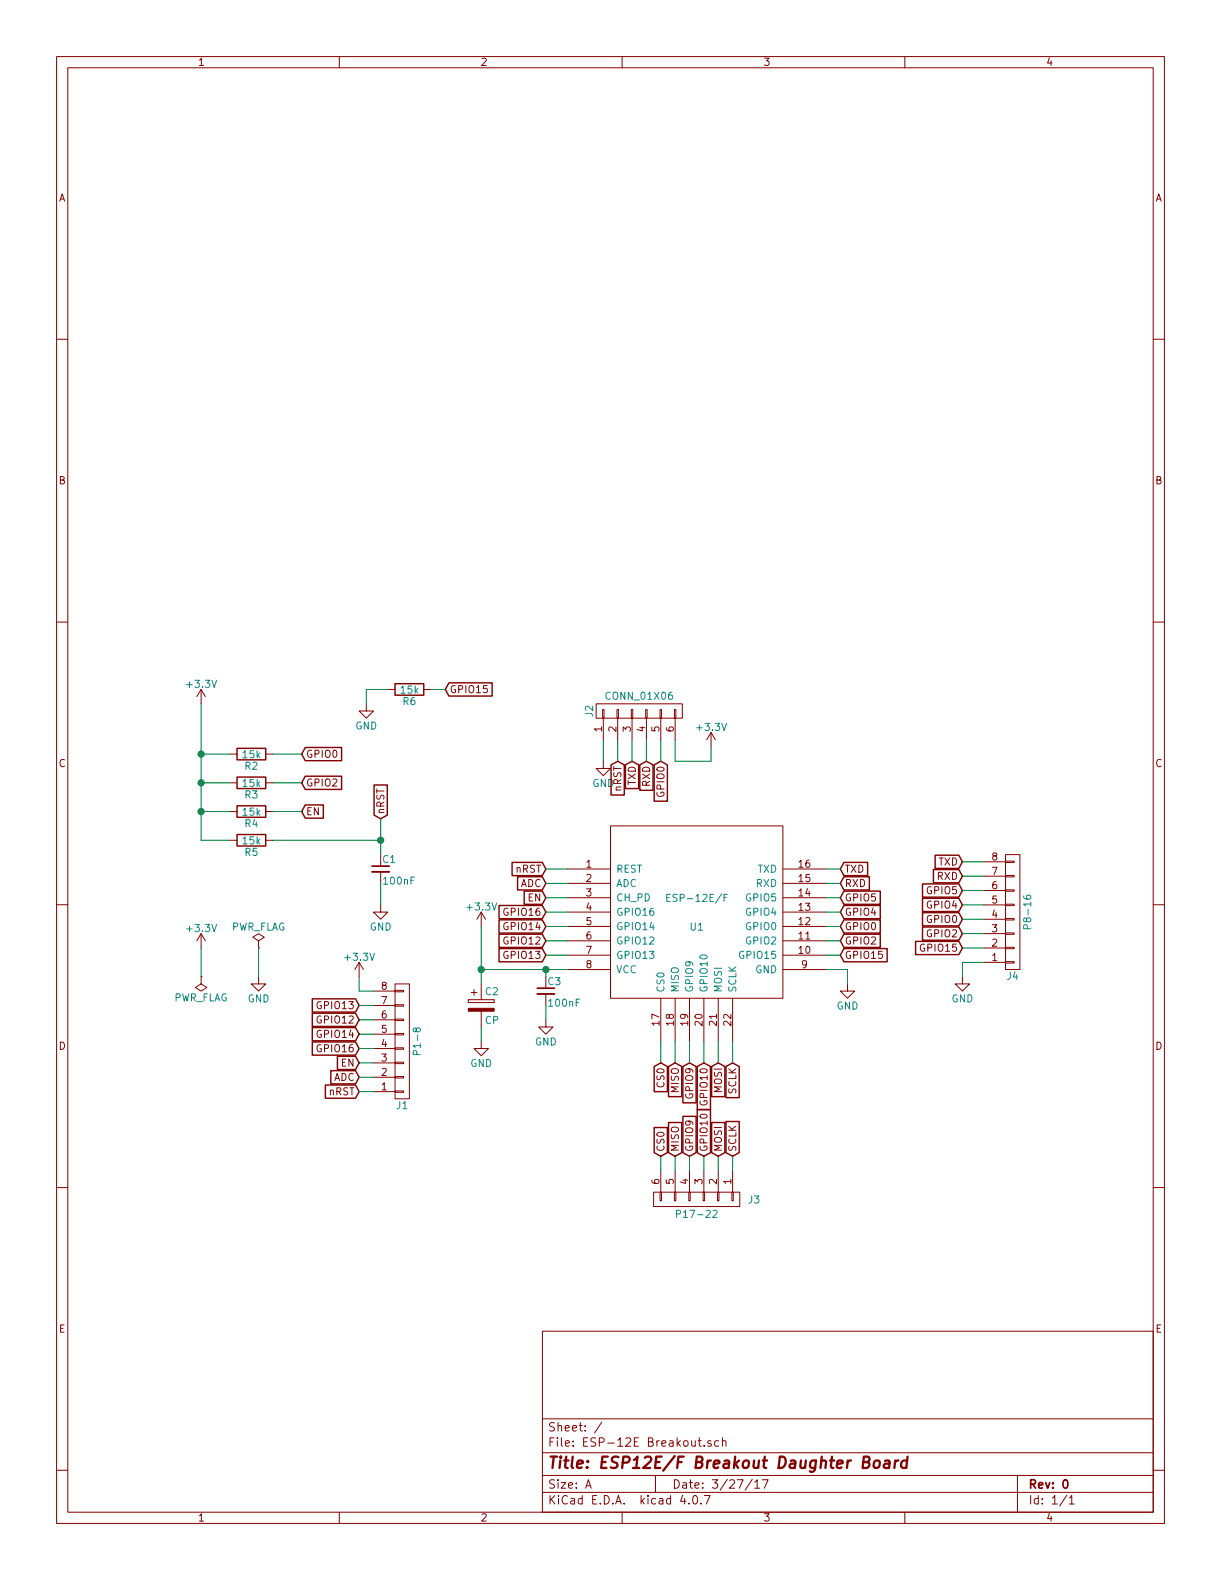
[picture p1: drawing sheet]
EESchema Schematic File Version 2
LIBS:power
LIBS:device
LIBS:transistors
LIBS:conn
LIBS:linear
LIBS:regul
LIBS:74xx
LIBS:cmos4000
LIBS:adc-dac
LIBS:memory
LIBS:xilinx
LIBS:microcontrollers
LIBS:dsp
LIBS:microchip
LIBS:analog_switches
LIBS:motorola
LIBS:texas
LIBS:intel
LIBS:audio
LIBS:interface
LIBS:digital-audio
LIBS:philips
LIBS:display
LIBS:cypress
LIBS:siliconi
LIBS:opto
LIBS:atmel
LIBS:contrib
LIBS:valves
LIBS:74xgxx
LIBS:ac-dc
LIBS:actel
LIBS:allegro
LIBS:Altera
LIBS:analog_devices
LIBS:battery_management
LIBS:bbd
LIBS:bosch
LIBS:brooktre
LIBS:cmos_ieee
LIBS:dc-dc
LIBS:diode
LIBS:elec-unifil
LIBS:ESD_Protection
LIBS:ftdi
LIBS:gennum
LIBS:hc11
LIBS:ir
LIBS:Lattice
LIBS:leds
LIBS:maxim
LIBS:mechanical
LIBS:microchip_dspic33dsc
LIBS:microchip_pic10mcu
LIBS:microchip_pic12mcu
LIBS:microchip_pic16mcu
LIBS:microchip_pic18mcu
LIBS:microchip_pic24mcu
LIBS:microchip_pic32mcu
LIBS:modules
LIBS:motor_drivers
LIBS:motors
LIBS:msp430
LIBS:nordicsemi
LIBS:nxp
LIBS:nxp_armmcu
LIBS:onsemi
LIBS:Oscillators
LIBS:Power_Management
LIBS:powerint
LIBS:pspice
LIBS:references
LIBS:relays
LIBS:rfcom
LIBS:sensors
LIBS:silabs
LIBS:stm8
LIBS:stm32
LIBS:supertex
LIBS:switches
LIBS:transf
LIBS:triac_thyristor
LIBS:ttl_ieee
LIBS:video
LIBS:wiznet
LIBS:Worldsemi
LIBS:Xicor
LIBS:zetex
LIBS:Zilog
LIBS:ESP-12E Breakout-cache
EELAYER 25 0
EELAYER END
$Descr A 8500 11000 portrait
encoding utf-8
Sheet 1 1
Title "ESP12E/F Breakout Daughter Board"
Date "3/27/17"
Rev "0"
Comp ""
Comment1 ""
Comment2 ""
Comment3 ""
Comment4 ""
$EndDescr
$Comp
L ESP-12E U1
U 1 1
P 4850 6350
F 0 "U1" H 4850 6250 50  0000 C CNN
F 1 "ESP-12E/F" H 4850 6450 50  0000 C CNN
F 2 "ESP8266:ESP-12E" H 4850 6350 50  0001 C CNN
F 3 "" H 4850 6350 50  0001 C CNN
	1    4850 6350
	1    0    0    -1  
$EndComp
$Comp
L +3.3V #PWR01
U 1 1
P 3350 6450
F 0 "#PWR01" H 3350 6300 50  0001 C CNN
F 1 "+3.3V" H 3350 6590 50  0000 C CNN
F 2 "" H 3350 6450 50  0001 C CNN
F 3 "" H 3350 6450 50  0001 C CNN
	1    3350 6450
	1    0    0    -1  
$EndComp
$Comp
L +3.3V #PWR02
U 1 1
P 1400 4900
F 0 "#PWR02" H 1400 4750 50  0001 C CNN
F 1 "+3.3V" H 1400 5040 50  0000 C CNN
F 2 "" H 1400 4900 50  0001 C CNN
F 3 "" H 1400 4900 50  0001 C CNN
	1    1400 4900
	1    0    0    -1  
$EndComp
$Comp
L R R2
U 1 1
P 1750 5250
F 0 "R2" V 1830 5250 50  0000 C CNN
F 1 "15k" V 1750 5250 50  0000 C CNN
F 2 "Resistors_SMD:R_0805_HandSoldering" V 1680 5250 50  0001 C CNN
F 3 "" H 1750 5250 50  0001 C CNN
	1    1750 5250
	0    1    1    0   
$EndComp
Text GLabel 2100 5250 2    50   Input ~ 0
GPIO0
Text GLabel 2100 5450 2    50   Input ~ 0
GPIO2
$Comp
L R R3
U 1 1
P 1750 5450
F 0 "R3" V 1830 5450 50  0000 C CNN
F 1 "15k" V 1750 5450 50  0000 C CNN
F 2 "Resistors_SMD:R_0805_HandSoldering" V 1680 5450 50  0001 C CNN
F 3 "" H 1750 5450 50  0001 C CNN
	1    1750 5450
	0    1    1    0   
$EndComp
Text GLabel 2100 5650 2    50   Input ~ 0
EN
$Comp
L R R4
U 1 1
P 1750 5650
F 0 "R4" V 1830 5650 50  0000 C CNN
F 1 "15k" V 1750 5650 50  0000 C CNN
F 2 "Resistors_SMD:R_0805_HandSoldering" V 1680 5650 50  0001 C CNN
F 3 "" H 1750 5650 50  0001 C CNN
	1    1750 5650
	0    1    1    0   
$EndComp
$Comp
L R R5
U 1 1
P 1750 5850
F 0 "R5" V 1830 5850 50  0000 C CNN
F 1 "15k" V 1750 5850 50  0000 C CNN
F 2 "Resistors_SMD:R_0805_HandSoldering" V 1680 5850 50  0001 C CNN
F 3 "" H 1750 5850 50  0001 C CNN
	1    1750 5850
	0    1    1    0   
$EndComp
Text GLabel 2650 5700 1    50   Input ~ 0
nRST
$Comp
L C_Small C1
U 1 1
P 2650 6050
F 0 "C1" H 2660 6120 50  0000 L CNN
F 1 "100nF" H 2660 5970 50  0000 L CNN
F 2 "Capacitors_SMD:C_0805_HandSoldering" H 2650 6050 50  0001 C CNN
F 3 "" H 2650 6050 50  0001 C CNN
	1    2650 6050
	1    0    0    -1  
$EndComp
$Comp
L GND #PWR03
U 1 1
P 2650 6300
F 0 "#PWR03" H 2650 6050 50  0001 C CNN
F 1 "GND" H 2650 6150 50  0000 C CNN
F 2 "" H 2650 6300 50  0001 C CNN
F 3 "" H 2650 6300 50  0001 C CNN
	1    2650 6300
	1    0    0    -1  
$EndComp
Text GLabel 3100 4800 2    50   Input ~ 0
GPIO15
$Comp
L R R6
U 1 1
P 2850 4800
F 0 "R6" V 2930 4800 50  0000 C CNN
F 1 "15k" V 2850 4800 50  0000 C CNN
F 2 "Resistors_SMD:R_0805_HandSoldering" V 2780 4800 50  0001 C CNN
F 3 "" H 2850 4800 50  0001 C CNN
	1    2850 4800
	0    1    1    0   
$EndComp
$Comp
L GND #PWR04
U 1 1
P 2550 4900
F 0 "#PWR04" H 2550 4650 50  0001 C CNN
F 1 "GND" H 2550 4750 50  0000 C CNN
F 2 "" H 2550 4900 50  0001 C CNN
F 3 "" H 2550 4900 50  0001 C CNN
	1    2550 4900
	1    0    0    -1  
$EndComp
Text GLabel 3800 6050 0    50   Input ~ 0
nRST
Text GLabel 3800 6150 0    50   Input ~ 0
ADC
Text GLabel 3800 6250 0    50   Input ~ 0
EN
$Comp
L C_Small C3
U 1 1
P 3800 6900
F 0 "C3" H 3810 6970 50  0000 L CNN
F 1 "100nF" H 3810 6820 50  0000 L CNN
F 2 "Capacitors_SMD:C_0805_HandSoldering" H 3800 6900 50  0001 C CNN
F 3 "" H 3800 6900 50  0001 C CNN
	1    3800 6900
	1    0    0    -1  
$EndComp
$Comp
L GND #PWR05
U 1 1
P 3800 7100
F 0 "#PWR05" H 3800 6850 50  0001 C CNN
F 1 "GND" H 3800 6950 50  0000 C CNN
F 2 "" H 3800 7100 50  0001 C CNN
F 3 "" H 3800 7100 50  0001 C CNN
	1    3800 7100
	1    0    0    -1  
$EndComp
$Comp
L CP C2
U 1 1
P 3350 7000
F 0 "C2" H 3375 7100 50  0000 L CNN
F 1 "CP" H 3375 6900 50  0000 L CNN
F 2 "Capacitors_Tantalum_SMD:CP_Tantalum_Case-C_EIA-6032-28_Hand" H 3388 6850 50  0001 C CNN
F 3 "" H 3350 7000 50  0001 C CNN
	1    3350 7000
	1    0    0    -1  
$EndComp
$Comp
L GND #PWR06
U 1 1
P 3350 7250
F 0 "#PWR06" H 3350 7000 50  0001 C CNN
F 1 "GND" H 3350 7100 50  0000 C CNN
F 2 "" H 3350 7250 50  0001 C CNN
F 3 "" H 3350 7250 50  0001 C CNN
	1    3350 7250
	1    0    0    -1  
$EndComp
Text GLabel 3800 6650 0    50   Input ~ 0
GPIO13
Text GLabel 3800 6550 0    50   Input ~ 0
GPIO12
Text GLabel 3800 6450 0    50   Input ~ 0
GPIO14
Text GLabel 3800 6350 0    50   Input ~ 0
GPIO16
Text GLabel 4600 7400 3    50   Input ~ 0
CS0
Text GLabel 4700 7400 3    50   Input ~ 0
MISO
Text GLabel 4800 7400 3    50   Input ~ 0
GPIO9
Text GLabel 4900 7400 3    50   Input ~ 0
GPIO10
Text GLabel 5000 7400 3    50   Input ~ 0
MOSI
Text GLabel 5100 7400 3    50   Input ~ 0
SCLK
Text GLabel 5850 6050 2    50   Input ~ 0
TXD
Text GLabel 5850 6150 2    50   Input ~ 0
RXD
Text GLabel 5850 6250 2    50   Input ~ 0
GPIO5
Text GLabel 5850 6350 2    50   Input ~ 0
GPIO4
Text GLabel 5850 6450 2    50   Input ~ 0
GPIO0
Text GLabel 5850 6550 2    50   Input ~ 0
GPIO2
Text GLabel 5850 6650 2    50   Input ~ 0
GPIO15
$Comp
L GND #PWR07
U 1 1
P 5900 6850
F 0 "#PWR07" H 5900 6600 50  0001 C CNN
F 1 "GND" H 5900 6700 50  0000 C CNN
F 2 "" H 5900 6850 50  0001 C CNN
F 3 "" H 5900 6850 50  0001 C CNN
	1    5900 6850
	1    0    0    -1  
$EndComp
$Comp
L CONN_01X08 J4
U 1 1
P 7050 6350
F 0 "J4" H 7050 6800 50  0000 C CNN
F 1 "P8-16" V 7150 6350 50  0000 C CNN
F 2 "Pin_Headers:Pin_Header_Straight_1x08_Pitch2.54mm" H 7050 6350 50  0001 C CNN
F 3 "" H 7050 6350 50  0001 C CNN
	1    7050 6350
	1    0    0    1   
$EndComp
Text GLabel 6700 6000 0    50   Input ~ 0
TXD
Text GLabel 6700 6100 0    50   Input ~ 0
RXD
Text GLabel 6700 6200 0    50   Input ~ 0
GPIO5
Text GLabel 6700 6300 0    50   Input ~ 0
GPIO4
Text GLabel 6700 6400 0    50   Input ~ 0
GPIO0
Text GLabel 6700 6500 0    50   Input ~ 0
GPIO2
Text GLabel 6700 6600 0    50   Input ~ 0
GPIO15
$Comp
L GND #PWR08
U 1 1
P 6700 6800
F 0 "#PWR08" H 6700 6550 50  0001 C CNN
F 1 "GND" H 6700 6650 50  0000 C CNN
F 2 "" H 6700 6800 50  0001 C CNN
F 3 "" H 6700 6800 50  0001 C CNN
	1    6700 6800
	1    0    0    -1  
$EndComp
$Comp
L CONN_01X08 J1
U 1 1
P 2800 7250
F 0 "J1" H 2800 7700 50  0000 C CNN
F 1 "P1-8" V 2900 7250 50  0000 C CNN
F 2 "Pin_Headers:Pin_Header_Straight_1x08_Pitch2.54mm" H 2800 7250 50  0001 C CNN
F 3 "" H 2800 7250 50  0001 C CNN
	1    2800 7250
	1    0    0    1   
$EndComp
Text GLabel 2500 7600 0    50   Input ~ 0
nRST
Text GLabel 2500 7500 0    50   Input ~ 0
ADC
Text GLabel 2500 7400 0    50   Input ~ 0
EN
Text GLabel 2500 7300 0    50   Input ~ 0
GPIO16
Text GLabel 2500 7200 0    50   Input ~ 0
GPIO14
Text GLabel 2500 7100 0    50   Input ~ 0
GPIO12
Text GLabel 2500 7000 0    50   Input ~ 0
GPIO13
$Comp
L +3.3V #PWR09
U 1 1
P 2500 6800
F 0 "#PWR09" H 2500 6650 50  0001 C CNN
F 1 "+3.3V" H 2500 6940 50  0000 C CNN
F 2 "" H 2500 6800 50  0001 C CNN
F 3 "" H 2500 6800 50  0001 C CNN
	1    2500 6800
	1    0    0    -1  
$EndComp
$Comp
L CONN_01X06 J3
U 1 1
P 4850 8350
F 0 "J3" V 4850 8750 50  0000 C CNN
F 1 "P17-22" V 4950 8350 50  0000 C CNN
F 2 "Pin_Headers:Pin_Header_Straight_1x06_Pitch2.54mm" H 4850 8350 50  0001 C CNN
F 3 "" H 4850 8350 50  0001 C CNN
	1    4850 8350
	0    1    1    0   
$EndComp
Text GLabel 5100 8050 1    50   Input ~ 0
SCLK
Text GLabel 5000 8050 1    50   Input ~ 0
MOSI
Text GLabel 4900 8050 1    50   Input ~ 0
GPIO10
Text GLabel 4800 8050 1    50   Input ~ 0
GPIO9
Text GLabel 4700 8050 1    50   Input ~ 0
MISO
Text GLabel 4600 8050 1    50   Input ~ 0
CS0
$Comp
L CONN_01X06 J2
U 1 1
P 4450 4950
F 0 "J2" H 4450 5300 50  0000 C CNN
F 1 "CONN_01X06" V 4550 4950 50  0000 C CNN
F 2 "Pin_Headers:Pin_Header_Straight_1x06_Pitch2.54mm" H 4450 4950 50  0001 C CNN
F 3 "" H 4450 4950 50  0001 C CNN
	1    4450 4950
	0    -1   -1   0   
$EndComp
$Comp
L GND #PWR010
U 1 1
P 4200 5300
F 0 "#PWR010" H 4200 5050 50  0001 C CNN
F 1 "GND" H 4200 5150 50  0000 C CNN
F 2 "" H 4200 5300 50  0001 C CNN
F 3 "" H 4200 5300 50  0001 C CNN
	1    4200 5300
	1    0    0    -1  
$EndComp
Text GLabel 4300 5300 3    50   Input ~ 0
nRST
Text GLabel 4400 5300 3    50   Input ~ 0
TXD
Text GLabel 4500 5300 3    50   Input ~ 0
RXD
Text GLabel 4600 5300 3    50   Input ~ 0
GPIO0
$Comp
L +3.3V #PWR011
U 1 1
P 4950 5200
F 0 "#PWR011" H 4950 5050 50  0001 C CNN
F 1 "+3.3V" H 4950 5340 50  0000 C CNN
F 2 "" H 4950 5200 50  0001 C CNN
F 3 "" H 4950 5200 50  0001 C CNN
	1    4950 5200
	1    0    0    -1  
$EndComp
Wire Wire Line
	2100 5250 1900 5250
Wire Wire Line
	1600 5250 1400 5250
Wire Wire Line
	2100 5450 1900 5450
Wire Wire Line
	1400 5450 1600 5450
Connection ~ 1400 5250
Wire Wire Line
	2100 5650 1900 5650
Wire Wire Line
	1400 5650 1600 5650
Connection ~ 1400 5450
Wire Wire Line
	1400 5850 1600 5850
Connection ~ 1400 5650
Wire Wire Line
	1900 5850 2650 5850
Wire Wire Line
	2650 5700 2650 5950
Wire Wire Line
	2650 6300 2650 6150
Connection ~ 2650 5850
Wire Wire Line
	3100 4800 3000 4800
Wire Wire Line
	2700 4800 2550 4800
Wire Wire Line
	2550 4800 2550 4900
Wire Wire Line
	3800 6250 3950 6250
Wire Wire Line
	3950 6150 3800 6150
Wire Wire Line
	3800 6050 3950 6050
Wire Wire Line
	3350 6450 3350 6850
Wire Wire Line
	3350 6750 3950 6750
Wire Wire Line
	3800 6800 3800 6750
Connection ~ 3800 6750
Wire Wire Line
	3800 7100 3800 7000
Wire Wire Line
	3350 7250 3350 7150
Connection ~ 3350 6750
Wire Wire Line
	3950 6350 3800 6350
Wire Wire Line
	3950 6450 3800 6450
Wire Wire Line
	3950 6550 3800 6550
Wire Wire Line
	3950 6650 3800 6650
Wire Wire Line
	5900 6850 5900 6750
Wire Wire Line
	5900 6750 5750 6750
Wire Wire Line
	4600 7400 4600 7250
Wire Wire Line
	4700 7250 4700 7400
Wire Wire Line
	4800 7400 4800 7250
Wire Wire Line
	4900 7250 4900 7400
Wire Wire Line
	5000 7400 5000 7250
Wire Wire Line
	5100 7250 5100 7400
Wire Wire Line
	5750 6650 5850 6650
Wire Wire Line
	5850 6550 5750 6550
Wire Wire Line
	5750 6450 5850 6450
Wire Wire Line
	5850 6350 5750 6350
Wire Wire Line
	5750 6250 5850 6250
Wire Wire Line
	5850 6150 5750 6150
Wire Wire Line
	5750 6050 5850 6050
Wire Wire Line
	6850 6700 6700 6700
Wire Wire Line
	6700 6700 6700 6800
Wire Wire Line
	6850 6600 6700 6600
Wire Wire Line
	6850 6500 6700 6500
Wire Wire Line
	6700 6400 6850 6400
Wire Wire Line
	6850 6300 6700 6300
Wire Wire Line
	6700 6200 6850 6200
Wire Wire Line
	6850 6100 6700 6100
Wire Wire Line
	6850 6000 6700 6000
Wire Wire Line
	2600 6900 2500 6900
Wire Wire Line
	2500 6900 2500 6800
Wire Wire Line
	2600 7000 2500 7000
Wire Wire Line
	2500 7100 2600 7100
Wire Wire Line
	2600 7200 2500 7200
Wire Wire Line
	2500 7300 2600 7300
Wire Wire Line
	2600 7400 2500 7400
Wire Wire Line
	2500 7500 2600 7500
Wire Wire Line
	2600 7600 2500 7600
Wire Wire Line
	4600 8150 4600 8050
Wire Wire Line
	4700 8150 4700 8050
Wire Wire Line
	4800 8150 4800 8050
Wire Wire Line
	4900 8150 4900 8050
Wire Wire Line
	5000 8150 5000 8050
Wire Wire Line
	5100 8150 5100 8050
Wire Wire Line
	4200 5300 4200 5150
Wire Wire Line
	4300 5150 4300 5300
Wire Wire Line
	4950 5200 4950 5300
Wire Wire Line
	4950 5300 4700 5300
Wire Wire Line
	4700 5300 4700 5150
Wire Wire Line
	4600 5300 4600 5150
Wire Wire Line
	4500 5300 4500 5150
Wire Wire Line
	4400 5300 4400 5150
Wire Wire Line
	1400 4900 1400 5850
$Comp
L PWR_FLAG #FLG012
U 1 1
P 1400 6800
F 0 "#FLG012" H 1400 6875 50  0001 C CNN
F 1 "PWR_FLAG" H 1400 6950 50  0000 C CNN
F 2 "" H 1400 6800 50  0001 C CNN
F 3 "" H 1400 6800 50  0001 C CNN
	1    1400 6800
	-1   0    0    1   
$EndComp
$Comp
L PWR_FLAG #FLG013
U 1 1
P 1800 6600
F 0 "#FLG013" H 1800 6675 50  0001 C CNN
F 1 "PWR_FLAG" H 1800 6750 50  0000 C CNN
F 2 "" H 1800 6600 50  0001 C CNN
F 3 "" H 1800 6600 50  0001 C CNN
	1    1800 6600
	1    0    0    -1  
$EndComp
$Comp
L +3.3V #PWR014
U 1 1
P 1400 6600
F 0 "#PWR014" H 1400 6450 50  0001 C CNN
F 1 "+3.3V" H 1400 6740 50  0000 C CNN
F 2 "" H 1400 6600 50  0001 C CNN
F 3 "" H 1400 6600 50  0001 C CNN
	1    1400 6600
	1    0    0    -1  
$EndComp
$Comp
L GND #PWR015
U 1 1
P 1800 6800
F 0 "#PWR015" H 1800 6550 50  0001 C CNN
F 1 "GND" H 1800 6650 50  0000 C CNN
F 2 "" H 1800 6800 50  0001 C CNN
F 3 "" H 1800 6800 50  0001 C CNN
	1    1800 6800
	1    0    0    -1  
$EndComp
Wire Wire Line
	1800 6800 1800 6600
Wire Wire Line
	1400 6800 1400 6600
$EndSCHEMATC
